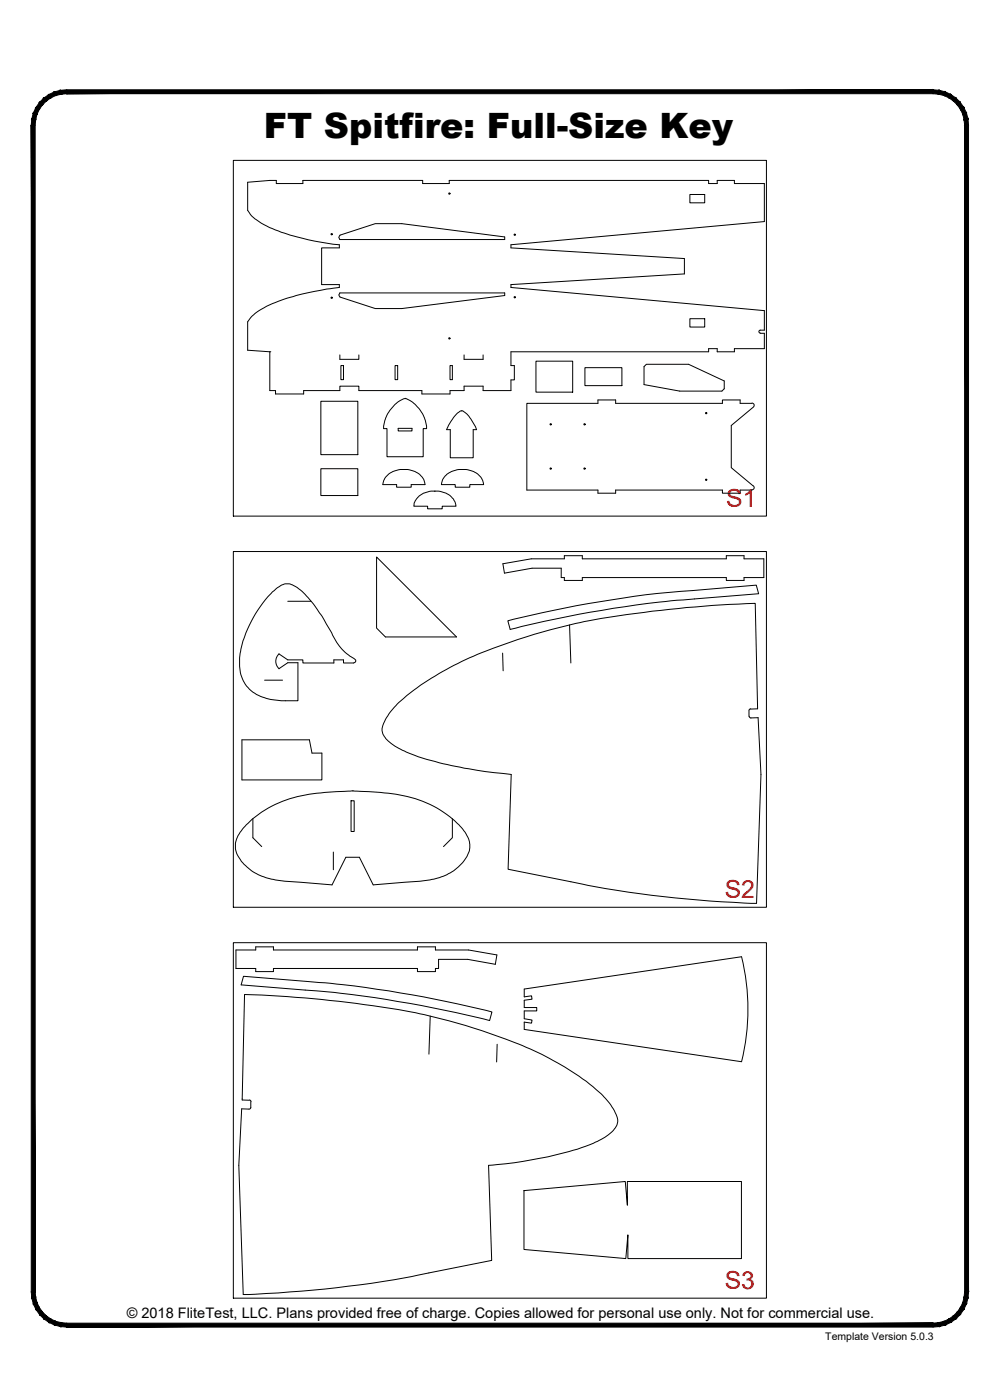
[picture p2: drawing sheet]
<svg xmlns="http://www.w3.org/2000/svg" width="190mm" height="267mm" viewBox="0 0 190 267" stroke-linecap="round" stroke-linejoin="round" font-family="sans-serif">
<!-- layer: 22 TILED -->
<g fill="#000" stroke="#000" stroke-width=".19">
<path d="M11.5 17.2l1.2-.1v.8zM11.5 17.2l.2 .7h1zM10.4 17.5l1.1-.3 .2 .7zM10.4 17.5l.2 .7 1.1-.3zM9.3 18l1.1-.5 .2 .7zM9.3 18l.4 .6 .9-.4zM8.3 18.7l1-.7 .4 .6zM8.3 18.7l.5 .5 .9-.6zM8.3 18.7l.5 .5-1.3 .3zM7.5 19.5l.6 .5 .7-.8zM7.5 19.5l.6 .5-1.3 .5zM6.8 20.5l.7 .3 .6-.8zM6.8 20.5l.7 .3-1.1 .7zM6.4 21.5l.6 .3 .5-1zM6.4 21.5l.6 .3-.9 .9zM6.1 22.7l.7 .1 .2-1zM6.1 22.7l.7 .1-.8 1.1zM6.8 22.8l-.8 1.1h.7z"/>
<path d="M12.7 17.9h165.1v-.8zM12.7 17.1h165.1l-165.1 .8z"/>
<path d="M6 23.9l.7 222.2v-222.2zM6 23.9l.7 222.2h-.7z"/>
<path d="M184.4 22.7l.1 1.2h-.7zM183.7 22.8l.1 1.1 .6-1.2zM184.1 21.5l.3 1.2-.7 .1zM183.4 21.8l.3 1 .4-1.3zM183.6 20.5l.5 1-.7 .3zM183 20.8l.4 1 .2-1.3zM182.9 19.5l.7 1-.6 .3zM182.4 20l.6 .8-.1-1.3zM182.1 18.7l.8 .8-.5 .5zM182.1 18.7l-.5 .5 .8 .8zM181.1 18l1 .7-.5 .5zM181.1 18l-.3 .6 .8 .6zM180.1 17.5l1 .5-.3 .6zM180.1 17.5l-.3 .7 1 .4zM178.9 17.2l1.2 .3-.3 .7zM178.9 17.2l-.1 .7 1 .3zM177.8 17.1l1.1 .1-.1 .7zM177.8 17.1v.8h1z"/>
<path d="M6 246.1h.7l-.6 1.2zM6.7 246.1l-.6 1.2 .7-.2zM6.1 247.3l.7-.2-.4 1.3zM6.8 247.1l-.4 1.3 .6-.3zM6.4 248.4l.6-.3-.2 1.3zM7 248.1l-.2 1.3 .7-.3zM6.8 249.4l.7-.3v1.3zM7.5 249.1v1.3l.6-.5zM7.5 250.4l.6-.5 .2 1.3zM8.1 249.9l.2 1.3 .5-.5zM8.8 250.7l.5 1.2-1-.7zM8.8 250.7l.5 1.2 .4-.6zM9.7 251.3l.7 1.1-1.1-.5zM9.7 251.3l.7 1.1 .2-.7zM10.6 251.7l.9 1-1.1-.3zM10.6 251.7l.9 1 .2-.7zM11.7 252l1 .8-1.2-.1zM11.7 252l1 .8v-.7z"/>
<path d="M12.7 252.1v.7l165.1-.7zM12.7 252.8l165.1-.7v.7z"/>
<path d="M177.8 252.1l1.1 .6-1.1 .1zM177.8 252.1l1.1 .6-.1-.7zM178.8 252l1.3 .4-1.2 .3zM178.8 252l1.3 .4-.3-.7zM179.8 251.7l1.3 .2-1 .5zM179.8 251.7l1.3 .2-.3-.6zM180.8 251.3l1.3-.1-1 .7zM180.8 251.3l1.3-.1-.5-.5zM181.6 250.7l1.3-.3-.8 .8zM181.6 250.7l1.3-.3-.5-.5zM182.4 249.9l1.2-.5-.7 1zM183 249.1l-.6 .8 1.2-.5zM183 249.1l1.1-.7-.5 1zM183.4 248.1l-.4 1 1.1-.7zM183.4 248.1l1-.8-.3 1.1zM183.7 247.1l-.3 1 1-.8zM184.5 246.1l-.1 1.2-.7-.2zM183.8 246.1l-.1 1 .8-1z"/>
<path d="M183.8 23.9v222.2h.7zM183.8 23.9h.7v222.2z"/>
</g>
<g fill="none" stroke="#000" stroke-width=".19">
<path d="M44.5 30.6h101.5v67.7h-101.5zM131.4 37.1h2.8v1.5h-2.8zM64.7 44.9l6.8-2.3h5l19.6 2.5v.5h-31.4a.48 .48 0 0 1 0-.7zM64.7 55.8h31.4v.5l-19.6 2.5h-5l-6.8-2.3a.44 .44 0 0 1 0-.7zM51.4 67h.1M61.1 76.4h7.1v10.2h-7.1zM64.7 67.6v.9h3.7v-.9M64.9 69.6h.5v2.7h-.5zM75.3 69.6h.5v2.7h-.5zM77.1 75.9a6.5 6.5 0 0 0-4 5.8h.6v5.3h6.9v-5.3h.7a6.5 6.5 0 0 0-4.1-5.8M77.1 75.9h.2M85.7 69.6h.5v2.7h-.5z"/>
<path d="M87.9 78.3a6.1 6.1 0 0 0-2.7 3.3l-.1 .2h.7v5.4h4.3v-5.4h.7l-.7-1.2a3.9 3.9 0 0 0-2.1-2.3M88 78.2h.1M88.4 67.6v.9h3.6v-.9M102.1 68.8h7v5.9h-7zM111.4 70h7.1v3.5h-7.1zM122.7 69.8l.4-.4h8.1l6.8 3.2v1.5l-.5 .4h-8l-6.8-1.2zM131.4 60.7h2.8v1.6h-2.8zM143.2 76.8h-2.2v-.6h-3.4v.6h-20.3v-.6h-3.4v.6h-13.5v16.6h13.5v.6h3.4v-.6h20.3v.6h3.4v-.6h2.2M143.3 76.8l.3 .3-.1 .4M143.5 77.6l-4.2 3.5v8l4.2 3.5M144.8 63.5h.8v2.9h-5.7v.6h-3.3v-.6h-1.6v.6h-37.7v2.6h.7v2.8h-.7v2h-5.3v-.8h-3.6v.8h-2.7v.7h-5.3v-.7h-12v-.8h-3.7v.8h-6.9v.7h-5.3v-.7h-1.1v-7.4M144.8 63.4l-.2-.1 .1-.4h.9v-3.7l-48.3-4.4v-.6l33.1-2v-2.9l-33.1-2.1v-.6l48.3-4.4v-7.2h-5.7v-.6h-3.3v.6h-1.6v-.6h-49.4v.6h-5.1v-.6h-22.8v.6h-5.1v-.6h-1.2l-4.2 .3v5.4a8.1 8.1 0 0 0 4.1 3.3 46.3 46.3 0 0 0 13.3 3.2v.6h-3.3v7h3.3v.6a43.5 43.5 0 0 0-14.3 3.8 7.7 7.7 0 0 0-3.1 2.7v5.4l4.2 .3"/>
<path d="M61.1 89.3h7.1v5.1h-7.1zM73.5 90.9a4.9 4.9 0 0 1 6.9 0l.3 .4 .3 1h-2.7v.5h-2.7v-.5h-2.7l.2-.8zM75.9 81.6h2.6v.5h-2.6zM79.6 94.7a4.9 4.9 0 0 1 6.8 .4l.5 1.3h-2.7v.5h-2.7v-.5h-2.7l.1-.7zM84.8 90.6a4.8 4.8 0 0 1 7 .6l.3 1.1h-2.6v.5h-2.8v-.5h-2.6l.2-1zM143.5 92.6l.1 .4-.3 .3M44.5 105.1h101.5v67.7h-101.5zM51.9 112.8l.3-.3a3.3 3.3 0 0 1 3.1-1.2l.4 .1a15.1 15.1 0 0 1 5.4 5.7l1.9 3.1a11 11 0 0 0 4.8 5.6l-.1 .4-.3 .1h-2v-.6h-1.8v.6h-5.9v-.6h-2.9l-1.6-1.1a1.94 1.94 0 0 0-.1 2.8l1.7-1.1h2v7.2h-2.4a9.9 9.9 0 0 1-6.9-2.2 8.1 8.1 0 0 1-1.6-7.6 23.9 23.9 0 0 1 6-10.9zM54.8 114.5h4.4M71.7 106.1l15.3 15.2h-13.6l-1.7-1.6zM95.8 107.4l5.4-.9h6.3v-.6h3.4v.6h27.5v-.6h3.3v.6h3.8v3.5h-3.8v.6h-3.3v-.6h-27.5v.6h-3.4v-.6h-.6v-1.8h-5.5l-5.3 1zM96.7 118.3a211.4 211.4 0 0 1 35.2-5.8l12.2-1 .4 1.6-12.2 1a205.1 205.1 0 0 0-35.1 5.8z"/>
<path d="M108.5 119.1l.2 7.2M50.4 129.6h3.4M95.7 124.4l.1 3.4M142.7 135.4v1.1M142.7 136.5l.4 .3M143 135.1l1.3-.1-.4-20.1a222.7 222.7 0 0 0-34.2 3.9 98.4 98.4 0 0 0-24.7 8.7 35.4 35.4 0 0 0-10.7 8.2l-.7 1a3.7 3.7 0 0 0-.7 2.9 6 6 0 0 0 3.4 3.1 52.5 52.5 0 0 0 14.6 4l6.5 .8-.6 18.1 11.9 2.4a199.4 199.4 0 0 0 35.4 4.1l.9-24.6-.6-10.8-1.4 .1M143 135l-.3 .4M46.1 140.9h12.8l.5 2.6h1.9v5.1h-15.2zM48.2 156v3.6l1.7 1.7M66.9 152.5h.6v5.9h-.6zM67.1 150.7a41 41 0 0 0-13.3 1.9 16.1 16.1 0 0 0-8.6 6.9 4.1 4.1 0 0 0 .8 4.6 10.6 10.6 0 0 0 7.5 3.7l9.8 .8 2.6-5.3h2.6l2.6 5.3 7.4-.6a14 14 0 0 0 8.2-2.4 5.8 5.8 0 0 0 2.8-4.6 7.2 7.2 0 0 0-2.9-4.7 23.4 23.4 0 0 0-14.9-5.4l-4.5-.2M67.1 150.7h.2"/>
<path d="M86.2 156v3.6l-1.7 1.7M44.5 179.6h101.5v67.7h-101.5zM63.5 162.3v3.4M44.9 181h3.8v-.6h3.4v.6h27.4v-.6h3.4v.6h6.4l5.4 .9-.3 1.8-5.3-.9h-5.6v1.7h-.6v.6h-3.4v-.6h-27.4v.6h-3.4v-.6h-3.8zM46.4 186l12.2 1a205.1 205.1 0 0 1 35.1 5.8l-.4 1.6a218.6 218.6 0 0 0-35.2-5.8l-12.2-1zM82 193.6l-.3 7.2M94.7 198.9l-.1 3.4M99.9 188.4l41.4-6.1a41.3 41.3 0 0 1-.1 20l-41.3-6.2v-1.4l1.4 .2 .1-.6-1.5-.2v-1.5h2.3v-.7h-2.3v-1.4l1.5-.2-.1-.6-1.4 .2zM47.5 209.6l-1.4-.1 .5-20a207.4 207.4 0 0 1 34.2 3.8 98.4 98.4 0 0 1 24.6 8.8 35.4 35.4 0 0 1 10.7 8.1l.7 1a3.6 3.6 0 0 1 .8 2.9 6 6 0 0 1-3.4 3.1 52.5 52.5 0 0 1-14.6 4.1l-6.5 .7 .6 18.1-12 2.4a212.7 212.7 0 0 1-35.4 4.1l-.8-24.6 .5-10.8h1.7l.1-1.3M47.5 209.5l.3 .4M99.8 226.8l19.3-1.7 .4 4.5v-4.5h21.7v14.7h-21.6v-4.6l-.4 4.6-19.4-1.8z"/>
<circle cx="85.6" cy="36.9" r=".12"/>
<circle cx="63.2" cy="56.7" r=".12"/>
<circle cx="63.2" cy="44.6" r=".12"/>
<circle cx="98.1" cy="44.7" r=".12"/>
<circle cx="98.1" cy="56.6" r=".12"/>
<circle cx="85.6" cy="64.5" r=".12"/>
<circle cx="134.5" cy="78.7" r=".12"/>
<circle cx="104.9" cy="89.3" r=".12"/>
<circle cx="104.9" cy="80.8" r=".12"/>
<circle cx="111.4" cy="80.8" r=".12"/>
<circle cx="111.4" cy="89.3" r=".12"/>
<circle cx="134.5" cy="91.4" r=".12"/>
</g>
<text font-size="6.7" x="50.3" y="26.4">FT Spitfire: Full-Size Key</text>
<g font-size="4.7" fill="#f00">
<text x="138.4" y="96.6">S1</text>
<text x="138.1" y="171.1">S2</text>
<text x="138.1" y="245.6">S3</text>
</g>
<text font-size="2.8" x="24.2" y="251.1">© 2018 FliteTest, LLC. Plans provided free of charge. Copies allowed for personal use only. Not for commercial use.</text>
<text font-size="2" x="157.2" y="255.3">Template Version 5.0.3</text>
</svg>
